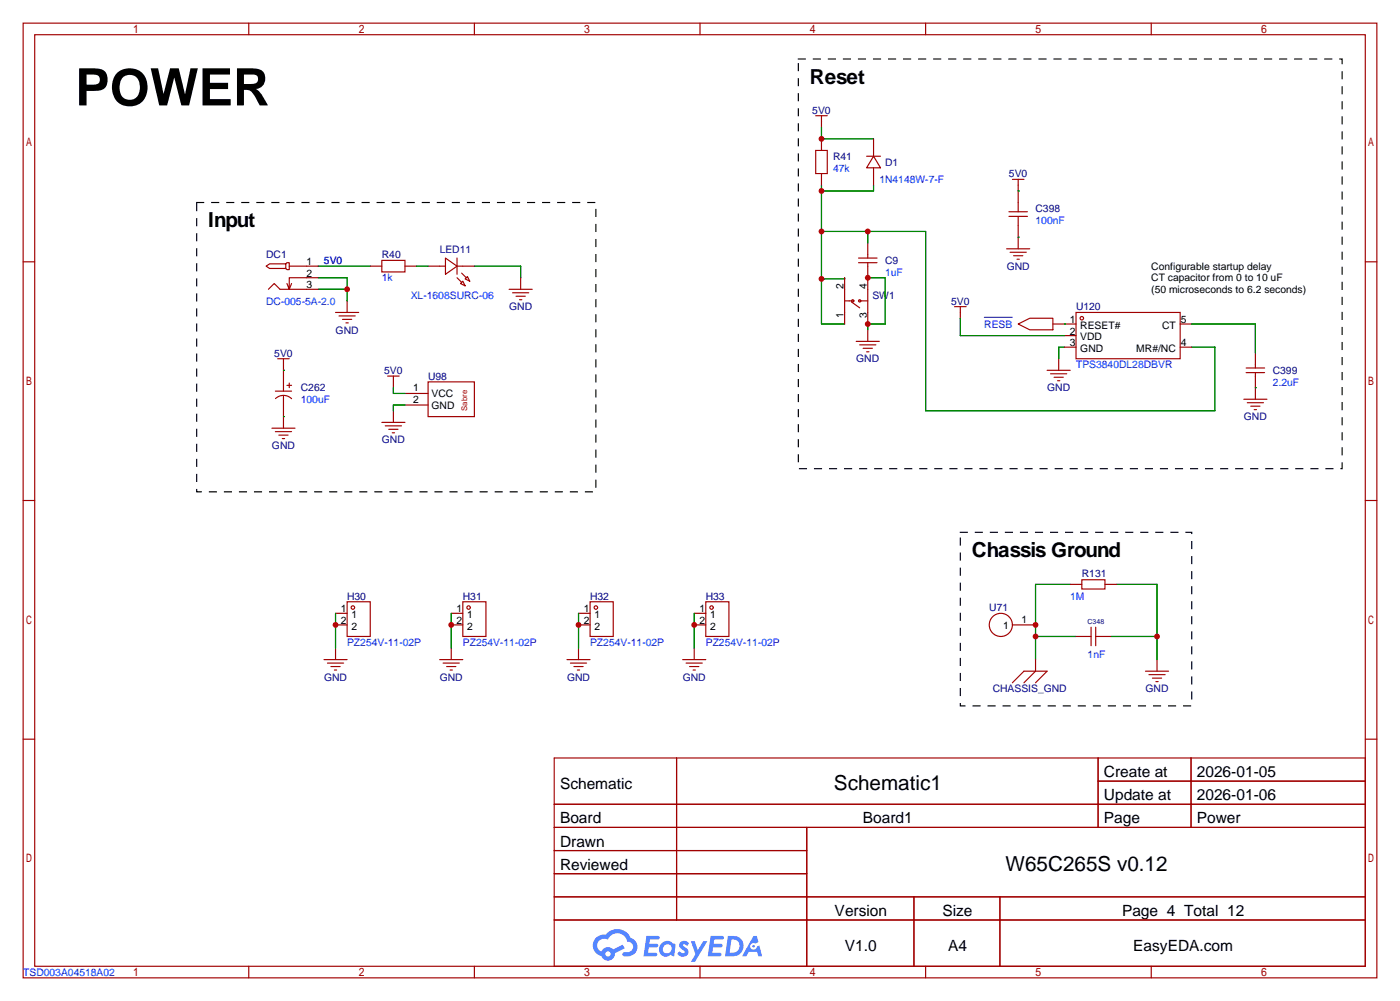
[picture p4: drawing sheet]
<svg xmlns="http://www.w3.org/2000/svg" width="307mm" height="220mm" viewBox="0 0 307 220" stroke-linecap="round" stroke-linejoin="round" font-family="sans-serif">
<g fill="none" stroke="#a10000" stroke-width=".25">
<path d="M5.1 5.1h297.2v209.5h-297.2zM7.6 7.6h292.1v204.5h-292.1zM54.6 5.1v2.5M104.1 5.1v2.5M153.7 5.1v2.5M203.2 5.1v2.5M252.7 5.1v2.5M5.1 57.5h2.5M299.7 57.5h2.6M5.1 109.9h2.5M299.7 109.9h2.6M5.1 162.2h2.5"/>
<path d="M121.7 166.4h178v45.7h-178zM121.7 176.5h178M148.5 166.4v35.5M241.1 166.4v15.2M241.1 171.4h58.6M261.5 166.4v15.2M299.7 162.2h2.6M121.7 181.6h178M121.7 186.7h55.4M121.7 196.8h178M121.7 191.8h55.4M177.1 181.6v30.5"/>
<path d="M200.6 196.8v15.3M219.5 196.8v15.3M54.6 212.1v2.5M104.1 212.1v2.5M121.7 201.9h178M153.7 212.1v2.5M203.2 212.1v2.5M252.7 212.1v2.5"/>
</g>
<g fill="#5487ff">
<path d="M149.4 206.8a1.3 1.3 0 0 1 1.8 .3l-.4 .6a.54 .54 0 0 0-.9-.3l.2 .3a1.28 1.28 0 0 1 .7 2 1.53 1.53 0 0 1-2.1-.3l.5-.6 .8 .4a.31 .31 0 0 0 .3-.2 .31 .31 0 0 0-.3-.4 1.12 1.12 0 0 1-.6-1.8z"/>
<path d="M151.7 206.6h.8l.7 2 1.2-2h.9l-2.7 4.5h-.9l1-1.6z"/>
<path d="M141.9 205.4h2.3a.46 .46 0 0 1 .5 .1 .46 .46 0 0 1 .1 .5l-.4 .2h-1.7l-.2 .9h1.7a.4 .4 0 0 1 .3 .5 .4 .4 0 0 1-.4 .3h-1.7l-.1 1.2h1.3a.46 .46 0 0 1 .5 .1 .46 .46 0 0 1 .1 .5l-.3 .2h-2.6z"/>
<path d="M156 205.4h2.3a.47 .47 0 0 1 .5 .1 .47 .47 0 0 1 .1 .5l-.4 .2h-1.7l-.1 .9h1.6a.4 .4 0 0 1 .3 .5 .4 .4 0 0 1-.4 .3h-1.7l-.1 1.2h1.3a.46 .46 0 0 1 .5 .1 .46 .46 0 0 1 .2 .5l-.4 .2h-2.6z"/>
<path d="M165.4 205.4h.7l.4 1.4-.6 .3a.75 .75 0 0 0-1.2 .3 .75 .75 0 0 0 .5 1.1 .75 .75 0 0 0 1-.7l.5-.3 .6 2.4h-.8l-.3-1h-1.8l-.6 1h-.9z"/>
<path d="M159.8 205.4l-.6 4.5h1.4a2.27 2.27 0 0 0 2.6-2.3 2.27 2.27 0 0 0-2.7-2.2zM160.6 206.2a1.5 1.5 0 0 1 1.8 1.5 1.5 1.5 0 0 1-2 1.4h-.2z"/>
<path d="M145.2 207.1a1.6 1.6 0 0 0-.3 2.2 1.6 1.6 0 0 0 2.3 .2l.8 .4 .3-2.5-.2-.2-.4-.1a1.58 1.58 0 0 0-2.5 0zM145.8 207.6a.98 .98 0 0 1 1.6 .4 .98 .98 0 0 1-1 1.3 .94 .94 0 0 1-.9-.7 .94 .94 0 0 1 .3-1z"/>
<path d="M130.9 205.8a2.37 2.37 0 0 0 1.1 4 1.54 1.54 0 0 0 1.8 1 1.54 1.54 0 0 0 1.2-1.6l2.2-1.1-.5-.7-2.1 1a1.57 1.57 0 0 0-2.6 .5 1.5 1.5 0 0 1-.7-2.1 1.5 1.5 0 0 1 2.2-.5 2.23 2.23 0 0 1 2.2-1.5 2.23 2.23 0 0 1 2 1.9 1.16 1.16 0 0 1 1.3 1.1 1.16 1.16 0 0 1-1.1 1.2h-.7a.47 .47 0 0 0-.6 .4 .47 .47 0 0 0 .5 .5 2.17 2.17 0 0 0 2.5-.9 2.17 2.17 0 0 0-.4-2.7l-.8-.4a3.2 3.2 0 0 0-5.4-.8l-1.1 .1zM132.9 209.4a.6 .6 0 0 1 1.2 0 .6 .6 0 0 1-1.2 0z"/>
<circle cx="165.4" cy="207.7" r=".28"/>
</g>
<g fill="none" stroke="#a10000" stroke-width=".25">
<path d="M179.1 33h2.5v5.1h-2.5zM179.1 25.4h2.5M180.3 25.4v2.5M180.3 30.5v2.5M180.3 38.1v2.5M190.2 34.3h3.1M191.8 34.3l1.5 2.5h-3.1zM191.8 30.5v3.8M191.8 36.8v3.8M222.2 39.4h2.6M223.5 39.4v7.1M58.4 58.4l.8-.5h3.5v1h-3.5z"/>
<path d="M62.7 57.9l.3-.2h.5v1.5h-.5l-.3-.3M63.5 58.4h6.3M81.3 58.4h2.5M83.8 57.1h5.1v2.6h-5.1zM88.9 58.4h2.5M94 58.4h3.8M97.8 56.6l2.5 1.8-2.5 1.8zM100.3 58.4h3.8M100.3 56.6v3.6M101.3 59.9l1.1 1.1M188.5 57.7h4M188.5 56.6h4"/>
<path d="M190.5 53.3v3.3M190.5 57.7v13.4M221 54.6h5.1M221.5 47.5h4.1M221.5 46.5h4.1M221.7 55.4h3.6M222.5 56.1h2M223.3 56.9h.5M223.5 47.5v7.1M58.9 63.5l1.3-1.3 1.3 1.3h8.3M61 78.7h2.5M62.2 78.7v7.2"/>
<path d="M64 62.2l-.5 1.3M69.8 61h-6.3v2.5l-.5-1.3M73.7 68.6h5M74.4 69.3h3.6M75.2 70.1h2M75.9 70.9h.6M76.2 66v2.6M100.3 61l1 1M101.1 62.2l.5-.5 .5 1zM102.1 61.2l.5-.5 .5 1zM111.8 63.5h5M112.5 64.3h3.6"/>
<path d="M113.3 65h2M114 65.8h.6M114.3 61v2.5M185.4 61v10.1M185.4 66h1.8M186.9 66.3l1.8 1.3M188 74.9h5M188.7 75.7h3.6M188.7 66h1.8M189.5 76.5h2M190.2 77.2h.6M190.5 72.4v2.5"/>
<path d="M209.5 67.3h2.6M210.8 67.3v2.5M223.5 71.1l2.6-1.3h5v2.6h-5zM231.1 71.1h5.1M232.4 78.7v2.6M233.7 73.7h2.5M233.7 76.2h2.5M236.2 68.6h22.9v10.1h-22.9zM259.1 71.1h2.5M259.1 76.2h2.5M275.6 77.5v3.3M59.7 94h5.1"/>
<path d="M60.5 85.9h3.5M60.5 94.7h3.5M60.5 87.5a2.54 2.54 0 0 1 3.5 0M61.2 95.5h2M62 96.3h.5M62.2 86.9v7.1M63 84.6h1M63.5 84.1v1M83.8 92.7h5.1M84.6 93.5h3.5M85.1 82.5h2.5M85.3 94.2h2.1"/>
<path d="M86.1 95h.5M86.4 82.5v2.6M86.4 90.2v2.5M88.9 86.4h5.1M88.9 88.9h5.1M94 83.8h10.1v7.6h-10.1zM229.9 81.3h5M230.6 82h3.6M231.4 82.8h2M232.2 83.6h.5M273 87.6h5.1M273.6 81.8h4"/>
<path d="M273.6 80.8h4M273.8 88.4h3.6M274.6 89.2h2M275.3 89.9h.5M275.6 81.8v5.8M73.7 137.2h2.5M73.7 134.6h2.5M76.2 132.1h5.1v7.6h-5.1zM99.1 137.2h2.5M99.1 134.6h2.5M101.6 132.1h5.1v7.6h-5.1zM127 137.2h2.5"/>
<path d="M127 134.6h2.5M129.5 132.1h5.1v7.6h-5.1zM152.4 137.2h2.5M152.4 134.6h2.5M154.9 132.1h5.1v7.6h-5.1zM222.2 137.2h5.1M234.9 128.3h2.6M236.2 139.7h3.3M237.5 127.3h5.1v2h-5.1zM239.5 137.7v4M240.5 137.7v4M240.5 139.7h3.3"/>
<path d="M242.6 128.3h2.5M71.1 144.8h5.1M71.9 145.5h3.5M72.6 146.3h2.1M73.4 147.1h.5M73.7 142.2v2.6M96.5 144.8h5.1M97.3 145.5h3.5M98 146.3h2.1M98.8 147.1h.5M99.1 142.2v2.6M124.5 144.8h5"/>
<path d="M125.2 145.5h3.6M126 146.3h2M126.7 147.1h.6M127 142.2v2.6M149.9 144.8h5M150.6 145.5h3.6M151.4 146.3h2M152.1 147.1h.6M152.4 142.2v2.6M222.2 149.9l2.6-2.6h5.1l-2.6 2.6M227.3 144.8v2.5l-2.5 2.6M251.5 147.3h5"/>
<path d="M252.2 148.1h3.6M253 148.8h2M253.7 149.6h.6M254 144.8v2.5"/>
<circle cx="187.2" cy="66" r=".25"/>
<circle cx="188.7" cy="66" r=".25"/>
<circle cx="237.5" cy="69.8" r=".38"/>
<circle cx="77.5" cy="133.3" r=".38"/>
<circle cx="102.9" cy="133.3" r=".38"/>
<circle cx="130.8" cy="133.3" r=".38"/>
<circle cx="156.2" cy="133.3" r=".38"/>
<circle cx="219.7" cy="137.2" r="2.54"/>
</g>
<g fill="none" stroke="#008700" stroke-width=".25">
<path d="M180.3 27.9v2.6h11.5M69.8 58.4h11.5M91.4 58.4h2.6M104.1 58.4h10.2v2.6M180.3 50.8h22.9v39.4h63.5v-14h-5.1M180.3 40.6v30.5h5.1M190.5 50.8v2.5M191.8 40.6v1.3h-11.5M223.5 41.9h.1M223.5 52.1h.1M69.8 61h6.4v5M69.8 63.5h6.4"/>
<path d="M185.4 61v.2h-5.1M190.5 61h3.8v10.1h-3.8v1.3M210.8 69.8v3.9h22.9M233.7 71.1h.1M233.7 76.2h-1.3v2.5M261.6 71.1h14v6.4M62.2 81.3h.1M62.2 91.4h.1M86.4 85.1v1.3h2.5M88.9 88.9h-2.5v1.3M275.6 85.1h.1M73.7 134.6v7.6"/>
<path d="M99.1 134.6v7.6M127 134.6v7.6M152.4 134.6v7.6M227.3 139.7h8.9M234.9 128.3h-7.6v16.5M243.8 139.7h10.2M245.1 128.3h8.9v16.5"/>
</g>
<path d="M175.3 13h119.3v89.9h-119.3zM43.2 44.4h87.6v63.5h-87.6zM210.8 116.8h50.8v38.1h-50.8z" fill="none" stroke="#000" stroke-width=".25" stroke-dasharray="1.5 1.8"/>
<path d="M216.1 69.6h6.1" fill="none" stroke="#00f" stroke-width=".22"/>
<g fill="#c00">
<circle cx="190.5" cy="50.8" r=".63"/>
<circle cx="180.3" cy="50.8" r=".63"/>
<circle cx="180.3" cy="41.9" r=".63"/>
<circle cx="180.3" cy="61.2" r=".63"/>
<circle cx="180.3" cy="30.5" r=".63"/>
<circle cx="227.3" cy="137.2" r=".63"/>
<circle cx="227.3" cy="139.7" r=".63"/>
<circle cx="254" cy="139.7" r=".63"/>
<circle cx="190.5" cy="61" r=".63"/>
<circle cx="190.5" cy="71.1" r=".63"/>
<circle cx="76.2" cy="63.5" r=".63"/>
<circle cx="73.7" cy="137.2" r=".63"/>
<circle cx="99.1" cy="137.2" r=".63"/>
<circle cx="127" cy="137.2" r=".63"/>
<circle cx="152.4" cy="137.2" r=".63"/>
</g>
<text font-size="11.3" x="16.5" y="23.1">POWER</text>
<g font-size="4.5">
<text x="177.8" y="18.4">Reset</text>
<text x="45.7" y="49.9">Input</text>
<text x="213.4" y="122.3">Chassis Ground</text>
<text x="183.1" y="173.4">Schematic1</text>
<text x="220.8" y="191.2">W65C265S v0.12</text>
</g>
<g font-size="3.4">
<text x="122.9" y="173.1">Schematic</text>
<text x="242.3" y="170.6">Create at</text>
<text x="262.7" y="170.6">2026-01-05</text>
<text x="242.3" y="175.6">Update at</text>
<text x="262.7" y="175.6">2026-01-06</text>
<text x="122.9" y="180.7">Board</text>
<text x="122.9" y="185.8">Drawn</text>
<text x="189.4" y="180.7">Board1</text>
<text x="242.3" y="180.7">Page</text>
<text x="262.7" y="180.7">Power</text>
<text x="122.9" y="190.9">Reviewed</text>
<text x="183.2" y="201">Version</text>
<text x="206.9" y="201">Size</text>
<text x="246.3" y="201">Page 4 Total 12</text>
<text x="185.5" y="208.7">V1.0</text>
<text x="208.1" y="208.7">A4</text>
<text x="248.8" y="208.7">EasyEDA.com</text>
</g>
<g font-size="2.3" fill="#000080">
<text x="178.3" y="24.9">5V0</text>
<text x="182.9" y="35.1">R41</text>
<text x="194.3" y="36.4">D1</text>
<text x="221.5" y="38.9">5V0</text>
<text x="227.3" y="46.5">C398</text>
<text x="58.4" y="56.7">DC1</text>
<text x="83.8" y="56.7">R40</text>
<text x="96.5" y="55.4">LED11</text>
<text x="194.3" y="58">C9</text>
<text x="221" y="59.2">GND</text>
<text x="191.5" y="65.6">SW1</text>
<text x="111.8" y="68.1">GND</text>
<text x="208.8" y="66.9">5V0</text>
<text x="236.2" y="68.1">U120</text>
<text x="73.7" y="73.2">GND</text>
<text x="60.2" y="78.3">5V0</text>
<text x="84.3" y="82.1">5V0</text>
<text x="94" y="83.4">U98</text>
<text x="188" y="79.6">GND</text>
<text x="279.4" y="82.1">C399</text>
<text x="66" y="85.9">C262</text>
<text x="229.9" y="85.9">GND</text>
<text x="273.1" y="92.3">GND</text>
<text x="59.7" y="98.6">GND</text>
<text x="83.8" y="97.3">GND</text>
<text x="76.2" y="131.6">H30</text>
<text x="101.6" y="131.6">H31</text>
<text x="129.5" y="131.6">H32</text>
<text x="154.9" y="131.6">H33</text>
<text x="237.5" y="126.5">R131</text>
<text x="217.2" y="134.2">U71</text>
<text x="71.1" y="149.4">GND</text>
<text x="96.5" y="149.4">GND</text>
<text x="124.5" y="149.4">GND</text>
<text x="149.9" y="149.4">GND</text>
<text x="217.9" y="151.9">CHASSIS_GND</text>
<text x="251.5" y="151.9">GND</text>
</g>
<g font-size="2.3" fill="#00f">
<text x="182.9" y="37.6">47k</text>
<text x="193" y="40.2">1N4148W-7-F</text>
<text x="227.3" y="49.1">100nF</text>
<text x="71.1" y="58">5V0</text>
<text x="83.8" y="61.8">1k</text>
<text x="90.2" y="65.6">XL-1608SURC-06</text>
<text x="194.3" y="60.5">1uF</text>
<text x="58.4" y="66.9">DC-005-5A-2.0</text>
<text x="216.1" y="71.9">RESB</text>
<text x="236.2" y="80.8">TPS3840DL28DBVR</text>
<text x="66" y="88.4">100uF</text>
<text x="279.4" y="84.6">2.2uF</text>
<text x="234.9" y="131.6">1M</text>
<text x="76.2" y="141.8">PZ254V-11-02P</text>
<text x="101.6" y="141.8">PZ254V-11-02P</text>
<text x="129.5" y="141.8">PZ254V-11-02P</text>
<text x="154.9" y="141.8">PZ254V-11-02P</text>
<text x="238.8" y="144.3">1nF</text>
<text x="5.1" y="214.2">TSD003A04518A02</text>
</g>
<g font-size="2.3">
<text x="67.3" y="58.2">1</text>
<text x="252.7" y="59.2">Configurable startup delay</text>
<text x="67.3" y="63.3">3</text>
<text x="67.3" y="60.7">2</text>
<text x="185.2" y="63.5" transform="rotate(-90 185.2 63.5)">2</text>
<text x="190.3" y="63.5" transform="rotate(-90 190.3 63.5)">4</text>
<text x="252.7" y="61.8">CT capacitor from 0 to 10 uF</text>
<text x="252.7" y="64.3">(50 microseconds to 6.2 seconds)</text>
<text x="185.2" y="69.8" transform="rotate(-90 185.2 69.8)">1</text>
<text x="190.3" y="69.8" transform="rotate(-90 190.3 69.8)">3</text>
<text x="234.8" y="70.9">1</text>
<text x="259.2" y="70.9">5</text>
<text x="234.8" y="73.4">2</text>
<text x="234.8" y="76">3</text>
<text x="237.2" y="72.2">RESET#</text>
<text x="237.2" y="74.7">VDD</text>
<text x="237.2" y="77.2">GND</text>
<text x="249.4" y="77.2">MR#/NC</text>
<text x="255.1" y="72.2">CT</text>
<text x="259.2" y="76">4</text>
<text x="90.7" y="85.9">1</text>
<text x="90.7" y="88.4">2</text>
<text x="94.7" y="87.2">VCC</text>
<text x="94.7" y="89.7">GND</text>
<text x="74.8" y="134.4">1</text>
<text x="74.8" y="136.9">2</text>
<text x="77.1" y="135.7">1</text>
<text x="100.2" y="134.4">1</text>
<text x="100.2" y="136.9">2</text>
<text x="102.5" y="135.7">1</text>
<text x="128.2" y="134.4">1</text>
<text x="128.2" y="136.9">2</text>
<text x="130.5" y="135.7">1</text>
<text x="153.6" y="134.4">1</text>
<text x="153.6" y="136.9">2</text>
<text x="155.9" y="135.7">1</text>
<text x="220.2" y="138">1</text>
<text x="224.3" y="136.7">1</text>
<text x="77.1" y="138.2">2</text>
<text x="102.5" y="138.2">2</text>
<text x="130.5" y="138.2">2</text>
<text x="155.9" y="138.2">2</text>
</g>
<text font-size="1.7" fill="#a00000" x="102.5" y="90.2" transform="rotate(-90 102.5 90.2)">Sabre</text>
<text font-size="1.5" fill="#000080" x="238.8" y="136.9">C348</text>
</svg>
